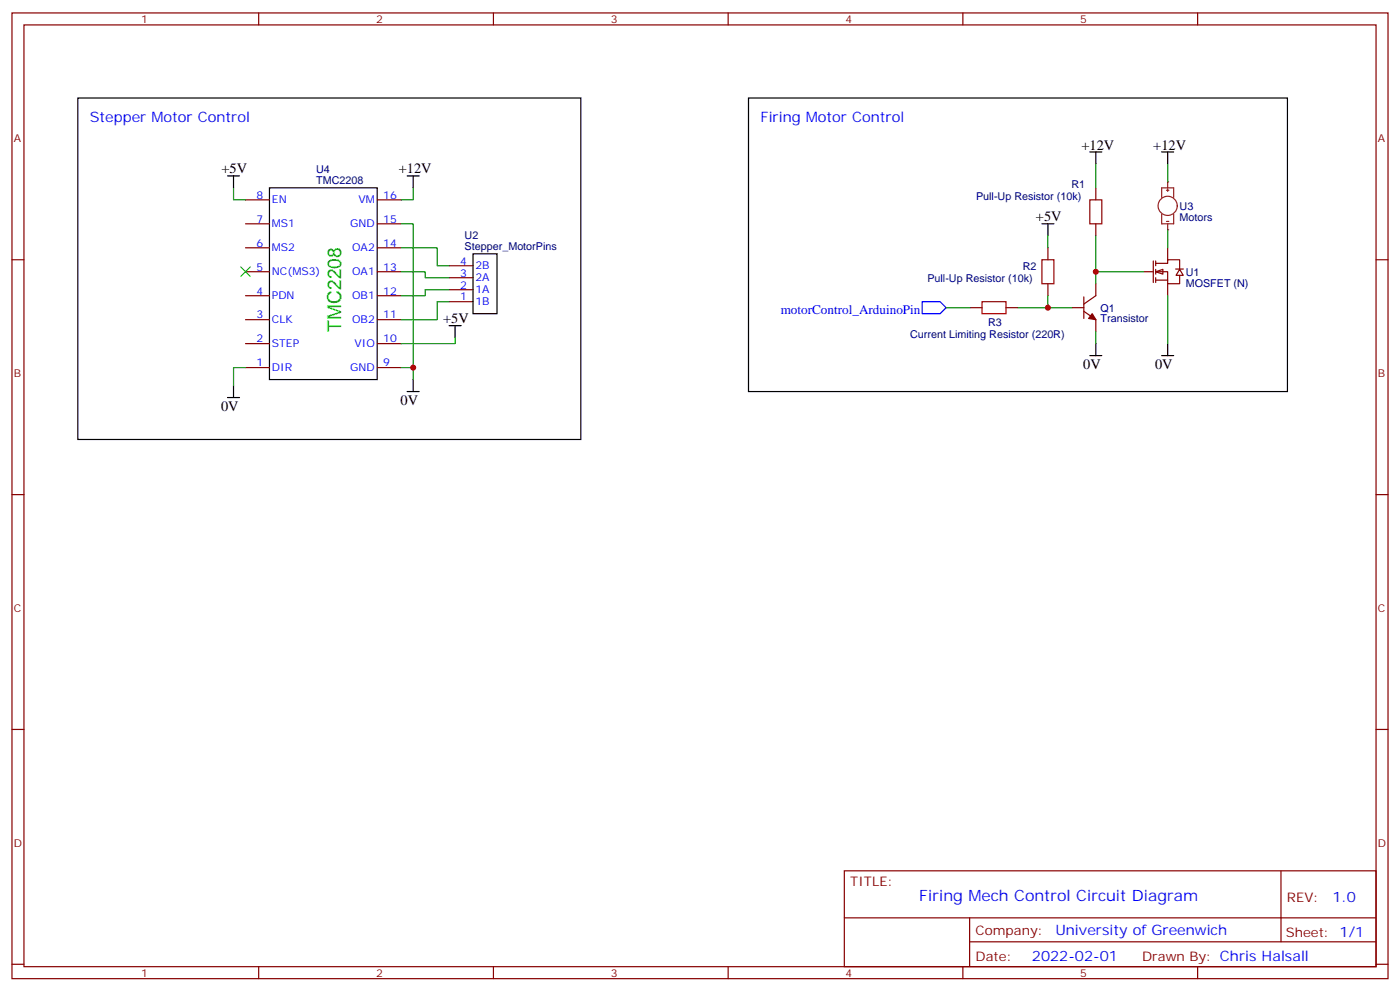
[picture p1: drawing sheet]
<svg xmlns="http://www.w3.org/2000/svg" width="412mm" height="292mm" viewBox="0 0 412 292" stroke-linecap="round" stroke-linejoin="round" font-family="sans-serif">
<g fill="none" stroke="#870000" stroke-width=".35">
<path d="M3.5 3.8h405.4v284.3h-405.4zM7.1 7.3h398.2v277.3h-398.2zM76.2 3.8v3.5M145.3 3.8v3.5M214.5 3.8v3.5M283.6 3.8v3.5M352.8 3.8v3.5M3.5 76.5h3.6M405.3 76.5h3.6M3.5 145.6h3.6M405.3 145.6h3.6M3.5 214.8h3.6"/>
<path d="M405.3 214.8h3.6M248.7 256.4h156.6v28.2h-156.6zM377.3 256.4v20.9M248.7 270.2h156.5M285.6 277.3h119.6M285.6 270.2v14.2M3.5 283.9h3.6M76.2 284.6v3.5M145.3 284.6v3.5M214.5 284.6v3.5M283.6 284.6v3.5M352.8 284.6v3.5"/>
<path d="M405.3 283.9h3.6"/>
</g>
<path d="M342.2 44.7h3.5M344 44.7v3.6" fill="none" stroke="#000" stroke-width=".35"/>
<path d="M340.4 80l2.1-.7v1.4z" fill="#fff" stroke="#870000" stroke-width=".35"/>
<g fill="none" stroke="#870000" stroke-width=".35">
<path d="M132.3 78.2h7M339.7 76.8v6.4M340.4 77.5h3.6v-1h3.5v2.8M340.4 76.8v1.4M340.4 79.3v1.4M344 73v3.5M346.3 79.2h2.3M347.5 79.3l1 1.8h-2.1zM132.3 88.8h7M132.3 85.3h7M132.3 81.8h7M336.9 80h2.8"/>
<path d="M340.4 80h3.6v3.5h3.5v-2.4M340.4 82.5h3.6M340.4 81.8v1.4M344 83.5v3.6"/>
</g>
<path d="M139.3 74.7h7.1v17.7h-7.1z" fill="none" stroke="#000" stroke-width=".35"/>
<g fill="none" stroke="#8c2424" stroke-width=".35">
<path d="M342.2 58.1v-2.8h3.5v2.8M343.6 56h.7M344 53.6v1.7M344 55.7v.7M342.2 63.1v2.8h3.5v-2.8M343.6 65.2h.7M344 65.9v1.8"/>
<circle cx="344" cy="60.6" r="2.82"/>
</g>
<g fill="#8c2424">
<circle cx="344" cy="53.6" r=".18"/>
<circle cx="344" cy="67.7" r=".18"/>
</g>
<g fill="none" stroke="#000" stroke-width=".35">
<path d="M22.9 28.9h148.2v100.5h-148.2zM220.5 28.9h158.7v86.4h-158.7zM67 51.8h3.6M68.8 51.8v3.5M79.4 55.3h31.7v56.5h-31.7zM119.9 51.8h3.6M121.7 51.8v3.5M321 44.7h3.6M322.8 44.7v3.6M306.9 65.9h3.5M308.7 65.9v3.5M132.3 95.9h3.5"/>
<path d="M134.1 95.9v3.5M67 117.1h3.6M68.8 113.5v3.6M119.9 115.3h3.6M121.7 111.8v3.5M321 104.7h3.6M322.8 101.2v3.5M342.2 104.7h3.5M344 101.2v3.5"/>
</g>
<g fill="none" stroke="#008700" stroke-width=".35">
<path d="M68.8 55.3v3.5h3.5M121.7 55.3v3.5h-3.5M322.8 48.3v7M344 48.3v5.3M118.2 73h10.6v5.2h3.5M118.2 65.9h3.5v45.9M308.7 69.4v3.6M322.8 69.4v10.6M344 67.7v5.3M118.2 80h7v1.8h7.1M132.3 85.3h-7.1v1.8h-7M132.3 88.8h-3.5v5.3h-10.6"/>
<path d="M134.1 99.4v1.8h-15.9M278.7 90.6h7.1M299.9 90.6h8.8M308.7 87.1v3.5h7M322.8 97.6v3.6M336.9 80h-14.1v3.5M344 87.1v14.1M72.3 108.2h-3.5v5.3M118.2 108.2h3.5"/>
</g>
<g fill="none" stroke="#870000" stroke-width=".35">
<path d="M72.3 58.8h7.1M111.1 58.8h7.1M322.8 55.3v3.5M72.3 73h7.1M72.3 65.9h7.1M111.1 73h7.1M111.1 65.9h7.1M308.7 73v3.5M322.8 65.9v3.5M72.3 94.1h7.1M72.3 87.1h7.1M72.3 80h7.1"/>
<path d="M111.1 94.1h7.1M111.1 87.1h7.1M111.1 80h7.1M285.8 90.6h3.5M296.3 90.6h3.6M308.7 83.5v3.6M315.7 90.6h3.6M319.3 91.7l3.5 2.4v3.5M319.3 87.4v6.4M322.8 83.5v3.6l-3.5 2.4M72.3 108.2h7.1M72.3 101.2h7.1"/>
<path d="M111.1 108.2h7.1M111.1 101.2h7.1"/>
</g>
<path d="M321.7 92.4l1.1 1.7-2.1-.3z" fill="#870000" stroke="#870000" stroke-width=".35"/>
<path d="M321 58.8h3.6v7.1h-3.6zM306.9 76.5h3.5v7h-3.5zM289.3 88.8h7v3.6h-7z" fill="none" stroke="#a10000" stroke-width=".35"/>
<path d="M271.6 88.8h5.3l1.8 1.8-1.8 1.8h-5.3z" fill="none" stroke="#00f" stroke-width=".35"/>
<path d="M70.9 78.6l2.8 2.8M73.7 78.6l-2.8 2.8" fill="none" stroke="#3c3" stroke-width=".35"/>
<g fill="#c00">
<circle cx="322.8" cy="80" r=".88"/>
<circle cx="308.7" cy="90.6" r=".88"/>
<circle cx="121.7" cy="108.2" r=".88"/>
</g>
<text font-size="5.6" fill="#0f0" x="100.5" y="97.6" transform="rotate(-90 100.5 97.6)">TMC2208</text>
<text font-size="4.6" fill="#00f" x="270.8" y="265.4">Firing Mech Control Circuit Diagram</text>
<g font-size="4.2" fill="#00f">
<text x="26.5" y="35.9">Stepper Motor Control</text>
<text x="224" y="35.9">Firing Motor Control</text>
<text x="392.5" y="265.7">1.0</text>
<text x="310.9" y="275.2">University of Greenwich</text>
<text x="304" y="283">2022-02-01</text>
</g>
<g font-size="4.2">
<text x="318.6" y="44">+12V</text>
<text x="339.7" y="44">+12V</text>
<text x="65.3" y="51.1">+5V</text>
<text x="117.5" y="51.1">+12V</text>
<text x="305.2" y="65.2">+5V</text>
<text x="130.5" y="95.2">+5V</text>
<text x="319.1" y="108.7">0V</text>
<text x="340.3" y="108.7">0V</text>
<text x="118" y="119.2">0V</text>
<text x="65.1" y="121">0V</text>
</g>
<text font-size="3.9" fill="#00f" x="230" y="92.4">motorControl_ArduinoPin</text>
<g font-size="3.9" fill="#800">
<text x="250.5" y="261">TITLE:</text>
<text x="379.1" y="265.7">REV:</text>
<text x="287.4" y="275.2">Company:</text>
<text x="378.7" y="275.8">Sheet: 1/1</text>
<text x="287.4" y="282.9">Date:</text>
<text x="336.4" y="282.9">Drawn By: Chris Halsall</text>
</g>
<g font-size="3.2" fill="#800">
<text x="41.6" y="6.8">1</text>
<text x="110.8" y="6.8">2</text>
<text x="179.9" y="6.8">3</text>
<text x="249.1" y="6.8">4</text>
<text x="318.2" y="6.8">5</text>
<text x="4.1" y="41.9">A</text>
<text x="405.9" y="41.9">A</text>
<text x="4.1" y="111.1">B</text>
<text x="405.9" y="111.1">B</text>
<text x="4.1" y="180.2">C</text>
<text x="405.9" y="180.2">C</text>
<text x="4.1" y="249.3">D</text>
<text x="405.9" y="249.3">D</text>
<text x="41.6" y="287.6">1</text>
<text x="110.8" y="287.6">2</text>
<text x="179.9" y="287.6">3</text>
<text x="249.1" y="287.6">4</text>
<text x="318.2" y="287.6">5</text>
</g>
<g font-size="3.2" fill="#000080">
<text x="93.1" y="51.1">U4</text>
<text x="93.1" y="54.3">TMC2208</text>
<text x="287.5" y="58.8">Pull-Up Resistor (10k)</text>
<text x="315.6" y="55.3">R1</text>
<text x="347.5" y="65">Motors</text>
<text x="347.5" y="61.8">U3</text>
<text x="136.9" y="70.4">U2</text>
<text x="136.9" y="73.5">Stepper_MotorPins</text>
<text x="273.2" y="82.9">Pull-Up Resistor (10k)</text>
<text x="301.3" y="79.4">R2</text>
<text x="349.3" y="81.2">U1</text>
<text x="349.3" y="84.4">MOSFET (N)</text>
<text x="291" y="95.9">R3</text>
<text x="324.2" y="94.9">Transistor</text>
<text x="324.2" y="91.8">Q1</text>
<text x="268.1" y="99.4">Current Limiting Resistor (220R)</text>
</g>
<g font-size="3.2" fill="#00f">
<text x="75.6" y="58.5">8</text>
<text x="80.1" y="59.9">EN</text>
<text x="105.6" y="59.9">VM</text>
<text x="112.9" y="58.5">16</text>
<text x="75.6" y="65.5">7</text>
<text x="112.9" y="65.5">15</text>
<text x="80.1" y="67">MS1</text>
<text x="103.1" y="67">GND</text>
<text x="75.6" y="72.6">6</text>
<text x="80.1" y="74">MS2</text>
<text x="103.7" y="74">OA2</text>
<text x="112.9" y="72.6">14</text>
<text x="135.6" y="77.9">4</text>
<text x="75.6" y="79.7">5</text>
<text x="80.1" y="81.1">NC(MS3)</text>
<text x="103.7" y="81.1">OA1</text>
<text x="112.9" y="79.7">13</text>
<text x="135.6" y="81.4">3</text>
<text x="140.1" y="82.8">2A</text>
<text x="140.1" y="79.3">2B</text>
<text x="75.6" y="86.7">4</text>
<text x="80.1" y="88.1">PDN</text>
<text x="103.7" y="88.1">OB1</text>
<text x="112.9" y="86.7">12</text>
<text x="135.6" y="88.5">1</text>
<text x="135.6" y="84.9">2</text>
<text x="140.1" y="89.9">1B</text>
<text x="140.1" y="86.4">1A</text>
<text x="75.6" y="93.8">3</text>
<text x="80.1" y="95.2">CLK</text>
<text x="103.7" y="95.2">OB2</text>
<text x="112.9" y="93.8">11</text>
<text x="75.6" y="100.8">2</text>
<text x="112.9" y="100.8">10</text>
<text x="75.6" y="107.9">1</text>
<text x="80.1" y="102.2">STEP</text>
<text x="104.4" y="102.2">VIO</text>
<text x="112.9" y="107.9">9</text>
<text x="80.1" y="109.3">DIR</text>
<text x="103.1" y="109.3">GND</text>
</g>
</svg>
